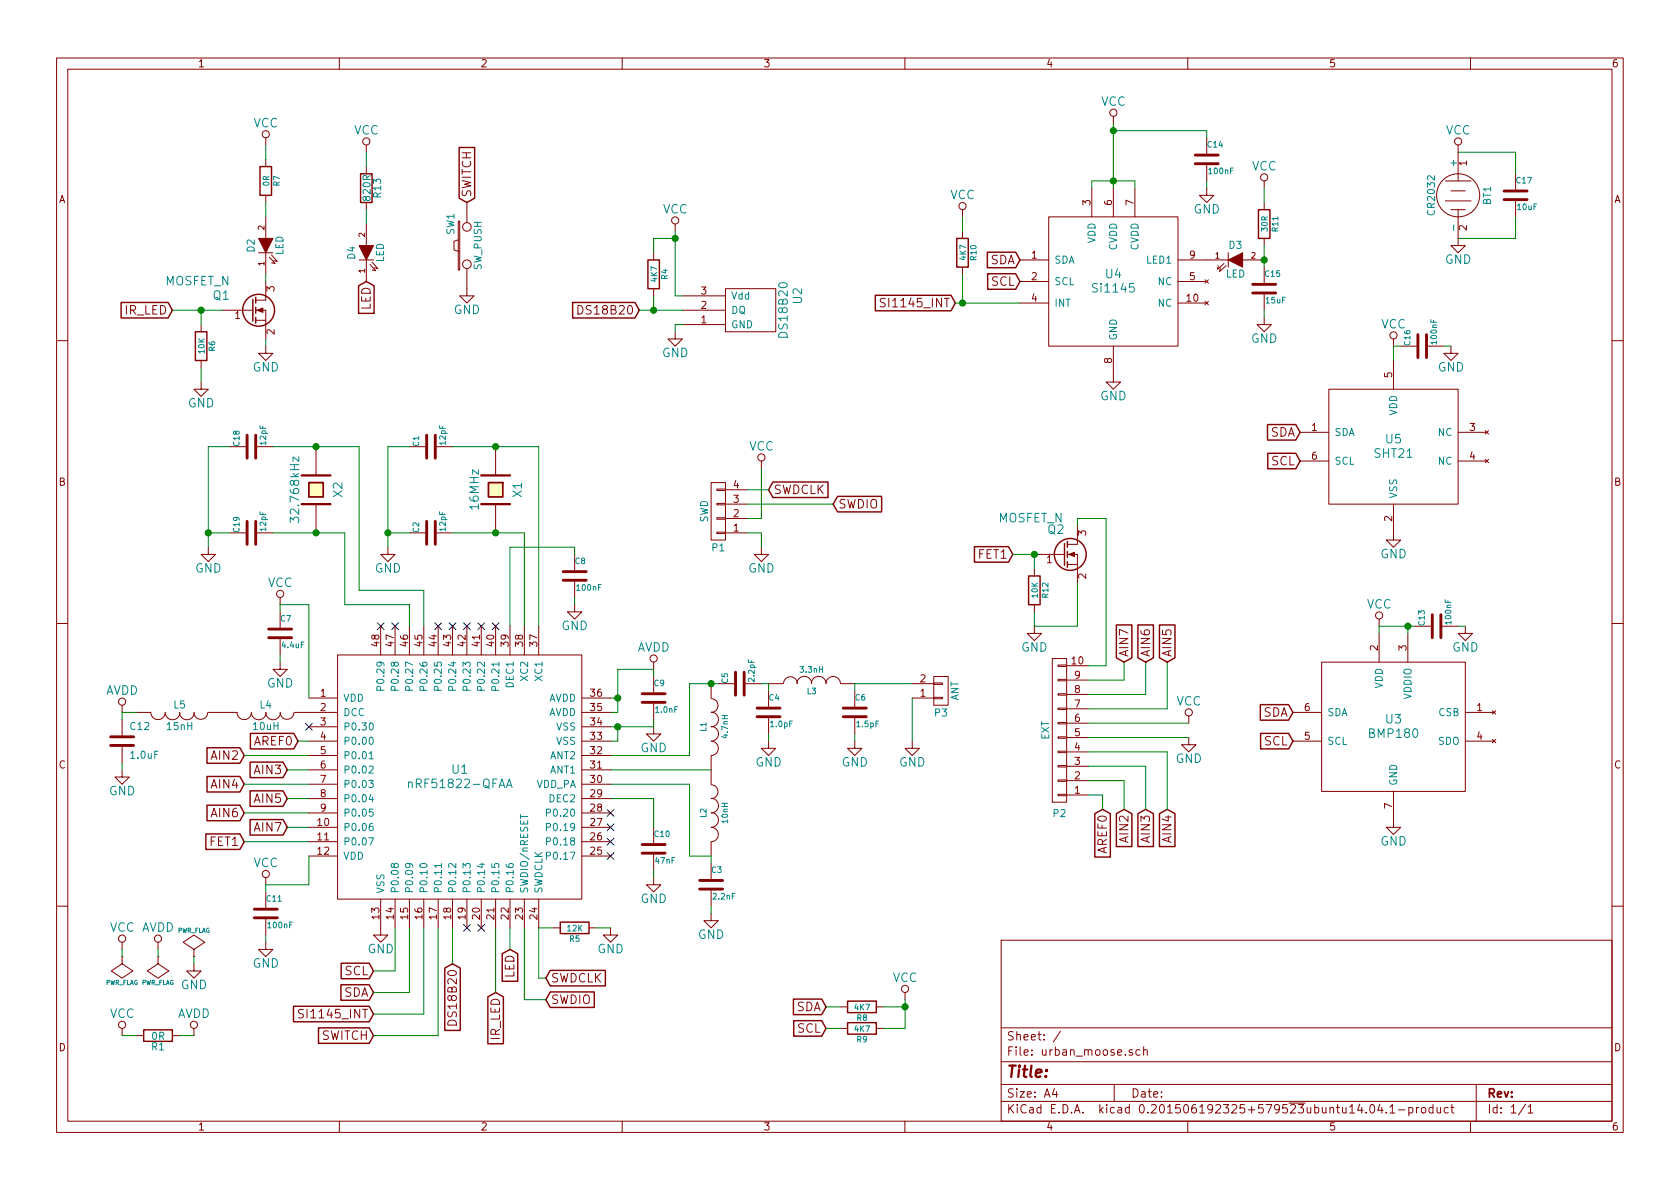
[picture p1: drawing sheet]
EESchema Schematic File Version 2
LIBS:power
LIBS:device
LIBS:transistors
LIBS:conn
LIBS:linear
LIBS:regul
LIBS:74xx
LIBS:cmos4000
LIBS:adc-dac
LIBS:memory
LIBS:xilinx
LIBS:microcontrollers
LIBS:dsp
LIBS:microchip
LIBS:analog_switches
LIBS:motorola
LIBS:texas
LIBS:intel
LIBS:audio
LIBS:interface
LIBS:digital-audio
LIBS:philips
LIBS:display
LIBS:cypress
LIBS:siliconi
LIBS:opto
LIBS:atmel
LIBS:contrib
LIBS:valves
LIBS:timhawes
LIBS:urban_moose-cache
EELAYER 25 0
EELAYER END
$Descr A4 11693 8268
encoding utf-8
Sheet 1 1
Title ""
Date ""
Rev ""
Comp ""
Comment1 ""
Comment2 ""
Comment3 ""
Comment4 ""
$EndDescr
$Comp
L VCC #PWR01
U 1 1
P 1950 4200
F 0 "#PWR01" H 1950 4050 60  0001 C CNN
F 1 "VCC" H 1950 4350 60  0000 C CNN
F 2 "" H 1950 4200 60  0000 C CNN
F 3 "" H 1950 4200 60  0000 C CNN
	1    1950 4200
	1    0    0    -1  
$EndComp
$Comp
L VCC #PWR02
U 1 1
P 1850 6150
F 0 "#PWR02" H 1850 6000 60  0001 C CNN
F 1 "VCC" H 1850 6300 60  0000 C CNN
F 2 "" H 1850 6150 60  0000 C CNN
F 3 "" H 1850 6150 60  0000 C CNN
	1    1850 6150
	1    0    0    -1  
$EndComp
$Comp
L GND #PWR03
U 1 1
P 1950 4600
F 0 "#PWR03" H 1950 4350 60  0001 C CNN
F 1 "GND" H 1950 4450 60  0000 C CNN
F 2 "" H 1950 4600 60  0000 C CNN
F 3 "" H 1950 4600 60  0000 C CNN
	1    1950 4600
	1    0    0    -1  
$EndComp
$Comp
L GND #PWR04
U 1 1
P 1850 6550
F 0 "#PWR04" H 1850 6300 60  0001 C CNN
F 1 "GND" H 1850 6400 60  0000 C CNN
F 2 "" H 1850 6550 60  0000 C CNN
F 3 "" H 1850 6550 60  0000 C CNN
	1    1850 6550
	1    0    0    -1  
$EndComp
$Comp
L GND #PWR05
U 1 1
P 4550 5050
F 0 "#PWR05" H 4550 4800 60  0001 C CNN
F 1 "GND" H 4550 4900 60  0000 C CNN
F 2 "" H 4550 5050 60  0000 C CNN
F 3 "" H 4550 5050 60  0000 C CNN
	1    4550 5050
	1    0    0    -1  
$EndComp
$Comp
L GND #PWR06
U 1 1
P 2650 6450
F 0 "#PWR06" H 2650 6200 60  0001 C CNN
F 1 "GND" H 2650 6300 60  0000 C CNN
F 2 "" H 2650 6450 60  0000 C CNN
F 3 "" H 2650 6450 60  0000 C CNN
	1    2650 6450
	1    0    0    -1  
$EndComp
$Comp
L GND #PWR07
U 1 1
P 4000 4200
F 0 "#PWR07" H 4000 3950 60  0001 C CNN
F 1 "GND" H 4000 4050 60  0000 C CNN
F 2 "" H 4000 4200 60  0000 C CNN
F 3 "" H 4000 4200 60  0000 C CNN
	1    4000 4200
	1    0    0    -1  
$EndComp
$Comp
L GND #PWR08
U 1 1
P 2700 3800
F 0 "#PWR08" H 2700 3550 60  0001 C CNN
F 1 "GND" H 2700 3650 60  0000 C CNN
F 2 "" H 2700 3800 60  0000 C CNN
F 3 "" H 2700 3800 60  0000 C CNN
	1    2700 3800
	1    0    0    -1  
$EndComp
$Comp
L GND #PWR09
U 1 1
P 4550 6100
F 0 "#PWR09" H 4550 5850 60  0001 C CNN
F 1 "GND" H 4550 5950 60  0000 C CNN
F 2 "" H 4550 6100 60  0000 C CNN
F 3 "" H 4550 6100 60  0000 C CNN
	1    4550 6100
	1    0    0    -1  
$EndComp
$Comp
L C C11
U 1 1
P 1850 6350
F 0 "C11" H 1850 6450 40  0000 L CNN
F 1 "100nF" H 1856 6265 40  0000 L CNN
F 2 "Capacitors_SMD:C_0402" H 1888 6200 30  0001 C CNN
F 3 "" H 1850 6350 60  0000 C CNN
	1    1850 6350
	1    0    0    -1  
$EndComp
$Comp
L C C7
U 1 1
P 1950 4400
F 0 "C7" H 1950 4500 40  0000 L CNN
F 1 "4.4uF" H 1956 4315 40  0000 L CNN
F 2 "Capacitors_SMD:C_0603" H 1988 4250 30  0001 C CNN
F 3 "" H 1950 4400 60  0000 C CNN
	1    1950 4400
	1    0    0    -1  
$EndComp
$Comp
L C C10
U 1 1
P 4550 5900
F 0 "C10" H 4550 6000 40  0000 L CNN
F 1 "47nF" H 4556 5815 40  0000 L CNN
F 2 "Capacitors_SMD:C_0402" H 4588 5750 30  0001 C CNN
F 3 "" H 4550 5900 60  0000 C CNN
	1    4550 5900
	1    0    0    -1  
$EndComp
$Comp
L C C9
U 1 1
P 4550 4850
F 0 "C9" H 4550 4950 40  0000 L CNN
F 1 "1.0nF" H 4556 4765 40  0000 L CNN
F 2 "Capacitors_SMD:C_0402" H 4588 4700 30  0001 C CNN
F 3 "" H 4550 4850 60  0000 C CNN
	1    4550 4850
	1    0    0    -1  
$EndComp
$Comp
L C C2
U 1 1
P 3000 3700
F 0 "C2" H 3000 3800 40  0000 L CNN
F 1 "12pF" H 3006 3615 40  0000 L CNN
F 2 "Capacitors_SMD:C_0402" H 3038 3550 30  0001 C CNN
F 3 "" H 3000 3700 60  0000 C CNN
	1    3000 3700
	0    -1   -1   0   
$EndComp
$Comp
L C C1
U 1 1
P 3000 3100
F 0 "C1" H 3000 3200 40  0000 L CNN
F 1 "12pF" H 3006 3015 40  0000 L CNN
F 2 "Capacitors_SMD:C_0402" H 3038 2950 30  0001 C CNN
F 3 "" H 3000 3100 60  0000 C CNN
	1    3000 3100
	0    -1   -1   0   
$EndComp
$Comp
L C C8
U 1 1
P 4000 4000
F 0 "C8" H 4000 4100 40  0000 L CNN
F 1 "100nF" H 4006 3915 40  0000 L CNN
F 2 "Capacitors_SMD:C_0402" H 4038 3850 30  0001 C CNN
F 3 "" H 4000 4000 60  0000 C CNN
	1    4000 4000
	1    0    0    -1  
$EndComp
$Comp
L CRYSTAL X1
U 1 1
P 3450 3400
F 0 "X1" H 3450 3550 60  0000 C CNN
F 1 "16MHz" H 3450 3250 60  0000 C CNN
F 2 "timhawes:CX2520DB" H 3450 3400 60  0001 C CNN
F 3 "" H 3450 3400 60  0000 C CNN
	1    3450 3400
	0    1    1    0   
$EndComp
$Comp
L INDUCTOR L1
U 1 1
P 4950 5050
F 0 "L1" V 4900 5050 40  0000 C CNN
F 1 "4.7nH" V 5050 5050 40  0000 C CNN
F 2 "Resistors_SMD:R_0402" H 4950 5050 60  0001 C CNN
F 3 "" H 4950 5050 60  0000 C CNN
	1    4950 5050
	1    0    0    -1  
$EndComp
$Comp
L INDUCTOR L2
U 1 1
P 4950 5650
F 0 "L2" V 4900 5650 40  0000 C CNN
F 1 "10nH" V 5050 5650 40  0000 C CNN
F 2 "Resistors_SMD:R_0402" H 4950 5650 60  0001 C CNN
F 3 "" H 4950 5650 60  0000 C CNN
	1    4950 5650
	1    0    0    -1  
$EndComp
$Comp
L C C3
U 1 1
P 4950 6150
F 0 "C3" H 4950 6250 40  0000 L CNN
F 1 "2.2nF" H 4956 6065 40  0000 L CNN
F 2 "Capacitors_SMD:C_0402" H 4988 6000 30  0001 C CNN
F 3 "" H 4950 6150 60  0000 C CNN
	1    4950 6150
	1    0    0    -1  
$EndComp
$Comp
L C C5
U 1 1
P 5150 4750
F 0 "C5" H 5150 4850 40  0000 L CNN
F 1 "2.2pF" H 5156 4665 40  0000 L CNN
F 2 "Capacitors_SMD:C_0402" H 5188 4600 30  0001 C CNN
F 3 "" H 5150 4750 60  0000 C CNN
	1    5150 4750
	0    -1   -1   0   
$EndComp
$Comp
L C C4
U 1 1
P 5350 4950
F 0 "C4" H 5350 5050 40  0000 L CNN
F 1 "1.0pF" H 5356 4865 40  0000 L CNN
F 2 "Capacitors_SMD:C_0402" H 5388 4800 30  0001 C CNN
F 3 "" H 5350 4950 60  0000 C CNN
	1    5350 4950
	1    0    0    -1  
$EndComp
$Comp
L INDUCTOR L3
U 1 1
P 5650 4750
F 0 "L3" V 5600 4750 40  0000 C CNN
F 1 "3.3nH" V 5750 4750 40  0000 C CNN
F 2 "Resistors_SMD:R_0402" H 5650 4750 60  0001 C CNN
F 3 "" H 5650 4750 60  0000 C CNN
	1    5650 4750
	0    -1   -1   0   
$EndComp
$Comp
L C C6
U 1 1
P 5950 4950
F 0 "C6" H 5950 5050 40  0000 L CNN
F 1 "1.5pF" H 5956 4865 40  0000 L CNN
F 2 "Capacitors_SMD:C_0402" H 5988 4800 30  0001 C CNN
F 3 "" H 5950 4950 60  0000 C CNN
	1    5950 4950
	1    0    0    -1  
$EndComp
$Comp
L GND #PWR010
U 1 1
P 5350 5150
F 0 "#PWR010" H 5350 4900 60  0001 C CNN
F 1 "GND" H 5350 5000 60  0000 C CNN
F 2 "" H 5350 5150 60  0000 C CNN
F 3 "" H 5350 5150 60  0000 C CNN
	1    5350 5150
	1    0    0    -1  
$EndComp
$Comp
L GND #PWR011
U 1 1
P 5950 5150
F 0 "#PWR011" H 5950 4900 60  0001 C CNN
F 1 "GND" H 5950 5000 60  0000 C CNN
F 2 "" H 5950 5150 60  0000 C CNN
F 3 "" H 5950 5150 60  0000 C CNN
	1    5950 5150
	1    0    0    -1  
$EndComp
$Comp
L GND #PWR012
U 1 1
P 4950 6350
F 0 "#PWR012" H 4950 6100 60  0001 C CNN
F 1 "GND" H 4950 6200 60  0000 C CNN
F 2 "" H 4950 6350 60  0000 C CNN
F 3 "" H 4950 6350 60  0000 C CNN
	1    4950 6350
	1    0    0    -1  
$EndComp
$Comp
L BATTERY BT1
U 1 1
P 10150 1350
F 0 "BT1" H 10150 1550 50  0000 C CNN
F 1 "CR2032" H 10150 1160 50  0000 C CNN
F 2 "timhawes:BAT-HLD-001" H 10150 1350 60  0001 C CNN
F 3 "" H 10150 1350 60  0000 C CNN
	1    10150 1350
	0    1    1    0   
$EndComp
$Comp
L VCC #PWR013
U 1 1
P 10150 1050
F 0 "#PWR013" H 10150 900 60  0001 C CNN
F 1 "VCC" H 10150 1200 60  0000 C CNN
F 2 "" H 10150 1050 60  0000 C CNN
F 3 "" H 10150 1050 60  0000 C CNN
	1    10150 1050
	1    0    0    -1  
$EndComp
$Comp
L GND #PWR014
U 1 1
P 10150 1650
F 0 "#PWR014" H 10150 1400 60  0001 C CNN
F 1 "GND" H 10150 1500 60  0000 C CNN
F 2 "" H 10150 1650 60  0000 C CNN
F 3 "" H 10150 1650 60  0000 C CNN
	1    10150 1650
	1    0    0    -1  
$EndComp
$Comp
L DS18B20 U2
U 1 1
P 5150 2150
F 0 "U2" H 5050 2550 60  0000 C CNN
F 1 "DS18B20" H 5150 2450 60  0000 C CNN
F 2 "Pin_Headers:Pin_Header_Straight_1x03" H 5150 2150 60  0001 C CNN
F 3 "" H 5150 2150 60  0000 C CNN
	1    5150 2150
	0    1    1    0   
$EndComp
$Comp
L VCC #PWR015
U 1 1
P 4700 1600
F 0 "#PWR015" H 4700 1450 60  0001 C CNN
F 1 "VCC" H 4700 1750 60  0000 C CNN
F 2 "" H 4700 1600 60  0000 C CNN
F 3 "" H 4700 1600 60  0000 C CNN
	1    4700 1600
	1    0    0    -1  
$EndComp
$Comp
L GND #PWR016
U 1 1
P 4700 2300
F 0 "#PWR016" H 4700 2050 60  0001 C CNN
F 1 "GND" H 4700 2150 60  0000 C CNN
F 2 "" H 4700 2300 60  0000 C CNN
F 3 "" H 4700 2300 60  0000 C CNN
	1    4700 2300
	1    0    0    -1  
$EndComp
$Comp
L R R4
U 1 1
P 4550 1900
F 0 "R4" V 4630 1900 40  0000 C CNN
F 1 "4K7" V 4557 1901 40  0000 C CNN
F 2 "Resistors_SMD:R_0402" V 4480 1900 30  0001 C CNN
F 3 "" H 4550 1900 30  0000 C CNN
	1    4550 1900
	1    0    0    -1  
$EndComp
Text GLabel 4450 2150 0    60   Input ~ 0
DS18B20
$Comp
L C C17
U 1 1
P 10550 1350
F 0 "C17" H 10550 1450 40  0000 L CNN
F 1 "10uF" H 10556 1265 40  0000 L CNN
F 2 "Capacitors_SMD:C_1206" H 10588 1200 30  0001 C CNN
F 3 "" H 10550 1350 60  0000 C CNN
	1    10550 1350
	1    0    0    -1  
$EndComp
$Comp
L SW_PUSH SW1
U 1 1
P 3250 1700
F 0 "SW1" H 3400 1810 50  0000 C CNN
F 1 "SW_PUSH" H 3250 1620 50  0000 C CNN
F 2 "timhawes:EVQPT5" H 3250 1700 60  0001 C CNN
F 3 "" H 3250 1700 60  0000 C CNN
	1    3250 1700
	0    -1   -1   0   
$EndComp
$Comp
L GND #PWR017
U 1 1
P 3250 2000
F 0 "#PWR017" H 3250 1750 60  0001 C CNN
F 1 "GND" H 3250 1850 60  0000 C CNN
F 2 "" H 3250 2000 60  0000 C CNN
F 3 "" H 3250 2000 60  0000 C CNN
	1    3250 2000
	1    0    0    -1  
$EndComp
Text GLabel 3250 1400 1    60   Input ~ 0
SWITCH
$Comp
L LED D2
U 1 1
P 1850 1700
F 0 "D2" H 1850 1800 50  0000 C CNN
F 1 "LED" H 1850 1600 50  0000 C CNN
F 2 "LEDs:LED-0603" H 1850 1700 60  0001 C CNN
F 3 "" H 1850 1700 60  0000 C CNN
	1    1850 1700
	0    -1   -1   0   
$EndComp
$Comp
L Q_NMOS_GSD Q1
U 1 1
P 1750 2150
F 0 "Q1" H 1600 2250 60  0000 R CNN
F 1 "MOSFET_N" H 1600 2350 60  0000 R CNN
F 2 "Housings_SOT-23_SOT-143_TSOT-6:SOT-23" H 1750 2150 60  0001 C CNN
F 3 "" H 1750 2150 60  0000 C CNN
	1    1750 2150
	1    0    0    -1  
$EndComp
$Comp
L GND #PWR018
U 1 1
P 1850 2400
F 0 "#PWR018" H 1850 2150 60  0001 C CNN
F 1 "GND" H 1850 2250 60  0000 C CNN
F 2 "" H 1850 2400 60  0000 C CNN
F 3 "" H 1850 2400 60  0000 C CNN
	1    1850 2400
	1    0    0    -1  
$EndComp
$Comp
L R R7
U 1 1
P 1850 1250
F 0 "R7" V 1930 1250 40  0000 C CNN
F 1 "0R" V 1857 1251 40  0000 C CNN
F 2 "Resistors_SMD:R_0402" V 1780 1250 30  0001 C CNN
F 3 "" H 1850 1250 30  0000 C CNN
	1    1850 1250
	1    0    0    -1  
$EndComp
$Comp
L VCC #PWR019
U 1 1
P 1850 1000
F 0 "#PWR019" H 1850 850 60  0001 C CNN
F 1 "VCC" H 1850 1150 60  0000 C CNN
F 2 "" H 1850 1000 60  0000 C CNN
F 3 "" H 1850 1000 60  0000 C CNN
	1    1850 1000
	1    0    0    -1  
$EndComp
$Comp
L R R6
U 1 1
P 1400 2400
F 0 "R6" V 1480 2400 40  0000 C CNN
F 1 "10K" V 1407 2401 40  0000 C CNN
F 2 "Resistors_SMD:R_0402" V 1330 2400 30  0001 C CNN
F 3 "" H 1400 2400 30  0000 C CNN
	1    1400 2400
	1    0    0    -1  
$EndComp
Text GLabel 1200 2150 0    60   Input ~ 0
IR_LED
$Comp
L GND #PWR020
U 1 1
P 1400 2650
F 0 "#PWR020" H 1400 2400 60  0001 C CNN
F 1 "GND" H 1400 2500 60  0000 C CNN
F 2 "" H 1400 2650 60  0000 C CNN
F 3 "" H 1400 2650 60  0000 C CNN
	1    1400 2650
	1    0    0    -1  
$EndComp
$Comp
L CONN_01X04 P1
U 1 1
P 5000 3550
F 0 "P1" H 5000 3800 50  0000 C CNN
F 1 "SWD" V 5100 3550 50  0000 C CNN
F 2 "Pin_Headers:Pin_Header_Straight_1x04" H 5000 3550 60  0001 C CNN
F 3 "" H 5000 3550 60  0000 C CNN
	1    5000 3550
	-1   0    0    1   
$EndComp
$Comp
L GND #PWR021
U 1 1
P 5300 3800
F 0 "#PWR021" H 5300 3550 60  0001 C CNN
F 1 "GND" H 5300 3650 60  0000 C CNN
F 2 "" H 5300 3800 60  0000 C CNN
F 3 "" H 5300 3800 60  0000 C CNN
	1    5300 3800
	1    0    0    -1  
$EndComp
$Comp
L VCC #PWR022
U 1 1
P 5300 3250
F 0 "#PWR022" H 5300 3100 60  0001 C CNN
F 1 "VCC" H 5300 3400 60  0000 C CNN
F 2 "" H 5300 3250 60  0000 C CNN
F 3 "" H 5300 3250 60  0000 C CNN
	1    5300 3250
	1    0    0    -1  
$EndComp
Text GLabel 3800 6800 2    60   Input ~ 0
SWDCLK
Text GLabel 5800 3500 2    60   Input ~ 0
SWDIO
Text GLabel 5350 3400 2    60   Input ~ 0
SWDCLK
Text GLabel 3800 6950 2    60   Input ~ 0
SWDIO
$Comp
L R R5
U 1 1
P 4000 6450
F 0 "R5" V 4080 6450 40  0000 C CNN
F 1 "12K" V 4007 6451 40  0000 C CNN
F 2 "Resistors_SMD:R_0402" V 3930 6450 30  0001 C CNN
F 3 "" H 4000 6450 30  0000 C CNN
	1    4000 6450
	0    1    1    0   
$EndComp
$Comp
L GND #PWR023
U 1 1
P 4250 6450
F 0 "#PWR023" H 4250 6200 60  0001 C CNN
F 1 "GND" H 4250 6300 60  0000 C CNN
F 2 "" H 4250 6450 60  0000 C CNN
F 3 "" H 4250 6450 60  0000 C CNN
	1    4250 6450
	1    0    0    -1  
$EndComp
$Comp
L SHT21 U5
U 1 1
P 9700 3100
F 0 "U5" H 9700 3150 60  0000 C CNN
F 1 "SHT21" H 9700 3050 60  0000 C CNN
F 2 "timhawes:SHT21" H 9700 3100 60  0001 C CNN
F 3 "" H 9700 3100 60  0000 C CNN
	1    9700 3100
	1    0    0    -1  
$EndComp
$Comp
L BMP180 U3
U 1 1
P 9700 5050
F 0 "U3" H 9700 5100 60  0000 C CNN
F 1 "BMP180" H 9700 5000 60  0000 C CNN
F 2 "timhawes:BMP180" H 9700 5050 60  0001 C CNN
F 3 "" H 9700 5050 60  0000 C CNN
	1    9700 5050
	1    0    0    -1  
$EndComp
Text GLabel 9050 3000 0    60   Input ~ 0
SDA
Text GLabel 9050 3200 0    60   Input ~ 0
SCL
$Comp
L GND #PWR024
U 1 1
P 9700 3700
F 0 "#PWR024" H 9700 3450 60  0001 C CNN
F 1 "GND" H 9700 3550 60  0000 C CNN
F 2 "" H 9700 3700 60  0000 C CNN
F 3 "" H 9700 3700 60  0000 C CNN
	1    9700 3700
	1    0    0    -1  
$EndComp
$Comp
L VCC #PWR025
U 1 1
P 9700 2400
F 0 "#PWR025" H 9700 2250 60  0001 C CNN
F 1 "VCC" H 9700 2550 60  0000 C CNN
F 2 "" H 9700 2400 60  0000 C CNN
F 3 "" H 9700 2400 60  0000 C CNN
	1    9700 2400
	1    0    0    -1  
$EndComp
$Comp
L GND #PWR026
U 1 1
P 9700 5700
F 0 "#PWR026" H 9700 5450 60  0001 C CNN
F 1 "GND" H 9700 5550 60  0000 C CNN
F 2 "" H 9700 5700 60  0000 C CNN
F 3 "" H 9700 5700 60  0000 C CNN
	1    9700 5700
	1    0    0    -1  
$EndComp
Text GLabel 9000 4950 0    60   Input ~ 0
SDA
Text GLabel 9000 5150 0    60   Input ~ 0
SCL
$Comp
L C C16
U 1 1
P 9900 2400
F 0 "C16" H 9900 2500 40  0000 L CNN
F 1 "100nF" H 9906 2315 40  0000 L CNN
F 2 "Capacitors_SMD:C_0402" H 9938 2250 30  0001 C CNN
F 3 "" H 9900 2400 60  0000 C CNN
	1    9900 2400
	0    -1   -1   0   
$EndComp
$Comp
L GND #PWR027
U 1 1
P 10100 2400
F 0 "#PWR027" H 10100 2150 60  0001 C CNN
F 1 "GND" H 10100 2250 60  0000 C CNN
F 2 "" H 10100 2400 60  0000 C CNN
F 3 "" H 10100 2400 60  0000 C CNN
	1    10100 2400
	1    0    0    -1  
$EndComp
$Comp
L GND #PWR028
U 1 1
P 10200 4350
F 0 "#PWR028" H 10200 4100 60  0001 C CNN
F 1 "GND" H 10200 4200 60  0000 C CNN
F 2 "" H 10200 4350 60  0000 C CNN
F 3 "" H 10200 4350 60  0000 C CNN
	1    10200 4350
	1    0    0    -1  
$EndComp
$Comp
L C C13
U 1 1
P 10000 4350
F 0 "C13" H 10000 4450 40  0000 L CNN
F 1 "100nF" H 10006 4265 40  0000 L CNN
F 2 "Capacitors_SMD:C_0402" H 10038 4200 30  0001 C CNN
F 3 "" H 10000 4350 60  0000 C CNN
	1    10000 4350
	0    -1   -1   0   
$EndComp
$Comp
L VCC #PWR029
U 1 1
P 9600 4350
F 0 "#PWR029" H 9600 4200 60  0001 C CNN
F 1 "VCC" H 9600 4500 60  0000 C CNN
F 2 "" H 9600 4350 60  0000 C CNN
F 3 "" H 9600 4350 60  0000 C CNN
	1    9600 4350
	1    0    0    -1  
$EndComp
Text GLabel 5750 7000 0    60   Input ~ 0
SDA
Text GLabel 5750 7150 0    60   Input ~ 0
SCL
$Comp
L VCC #PWR030
U 1 1
P 6300 6950
F 0 "#PWR030" H 6300 6800 60  0001 C CNN
F 1 "VCC" H 6300 7100 60  0000 C CNN
F 2 "" H 6300 6950 60  0000 C CNN
F 3 "" H 6300 6950 60  0000 C CNN
	1    6300 6950
	1    0    0    -1  
$EndComp
$Comp
L CONN_01X10 P2
U 1 1
P 7375 5075
F 0 "P2" H 7375 5650 50  0000 C CNN
F 1 "EXT" V 7475 5075 50  0000 C CNN
F 2 "Pin_Headers:Pin_Header_Straight_1x10" H 7375 5075 60  0001 C CNN
F 3 "" H 7375 5075 60  0000 C CNN
	1    7375 5075
	-1   0    0    1   
$EndComp
$Comp
L VCC #PWR031
U 1 1
P 8275 5025
F 0 "#PWR031" H 8275 4875 60  0001 C CNN
F 1 "VCC" H 8275 5175 60  0000 C CNN
F 2 "" H 8275 5025 60  0000 C CNN
F 3 "" H 8275 5025 60  0000 C CNN
	1    8275 5025
	1    0    0    -1  
$EndComp
$Comp
L GND #PWR032
U 1 1
P 8275 5125
F 0 "#PWR032" H 8275 4875 60  0001 C CNN
F 1 "GND" H 8275 4975 60  0000 C CNN
F 2 "" H 8275 5125 60  0000 C CNN
F 3 "" H 8275 5125 60  0000 C CNN
	1    8275 5125
	1    0    0    -1  
$EndComp
$Comp
L R R8
U 1 1
P 6000 7000
F 0 "R8" V 6080 7000 40  0000 C CNN
F 1 "4K7" V 6007 7001 40  0000 C CNN
F 2 "Resistors_SMD:R_0402" V 5930 7000 30  0001 C CNN
F 3 "" H 6000 7000 30  0000 C CNN
	1    6000 7000
	0    1    1    0   
$EndComp
$Comp
L R R9
U 1 1
P 6000 7150
F 0 "R9" V 6080 7150 40  0000 C CNN
F 1 "4K7" V 6007 7151 40  0000 C CNN
F 2 "Resistors_SMD:R_0402" V 5930 7150 30  0001 C CNN
F 3 "" H 6000 7150 30  0000 C CNN
	1    6000 7150
	0    1    1    0   
$EndComp
$Comp
L Q_NMOS_GSD Q2
U 1 1
P 7400 3850
F 0 "Q2" H 7410 4020 60  0000 R CNN
F 1 "MOSFET_N" H 7400 4100 60  0000 R CNN
F 2 "Housings_SOT-23_SOT-143_TSOT-6:SOT-23" H 7400 3850 60  0001 C CNN
F 3 "" H 7400 3850 60  0000 C CNN
	1    7400 3850
	1    0    0    -1  
$EndComp
$Comp
L GND #PWR033
U 1 1
P 7200 4350
F 0 "#PWR033" H 7200 4100 60  0001 C CNN
F 1 "GND" H 7200 4200 60  0000 C CNN
F 2 "" H 7200 4350 60  0000 C CNN
F 3 "" H 7200 4350 60  0000 C CNN
	1    7200 4350
	1    0    0    -1  
$EndComp
Text GLabel 7050 3850 0    60   Input ~ 0
FET1
$Comp
L Si1145 U4
U 1 1
P 7750 1950
F 0 "U4" H 7750 2000 60  0000 C CNN
F 1 "Si1145" H 7750 1900 60  0000 C CNN
F 2 "timhawes:Si114x" H 7750 1950 60  0001 C CNN
F 3 "" H 7750 1950 60  0000 C CNN
	1    7750 1950
	1    0    0    -1  
$EndComp
Text GLabel 7100 1800 0    60   Input ~ 0
SDA
Text GLabel 7100 1950 0    60   Input ~ 0
SCL
Text GLabel 6650 2100 0    60   Input ~ 0
SI1145_INT
$Comp
L GND #PWR034
U 1 1
P 7750 2600
F 0 "#PWR034" H 7750 2350 60  0001 C CNN
F 1 "GND" H 7750 2450 60  0000 C CNN
F 2 "" H 7750 2600 60  0000 C CNN
F 3 "" H 7750 2600 60  0000 C CNN
	1    7750 2600
	1    0    0    -1  
$EndComp
$Comp
L VCC #PWR035
U 1 1
P 7750 850
F 0 "#PWR035" H 7750 700 60  0001 C CNN
F 1 "VCC" H 7750 1000 60  0000 C CNN
F 2 "" H 7750 850 60  0000 C CNN
F 3 "" H 7750 850 60  0000 C CNN
	1    7750 850 
	1    0    0    -1  
$EndComp
$Comp
L GND #PWR036
U 1 1
P 8400 1300
F 0 "#PWR036" H 8400 1050 60  0001 C CNN
F 1 "GND" H 8400 1150 60  0000 C CNN
F 2 "" H 8400 1300 60  0000 C CNN
F 3 "" H 8400 1300 60  0000 C CNN
	1    8400 1300
	1    0    0    -1  
$EndComp
$Comp
L C C14
U 1 1
P 8400 1100
F 0 "C14" H 8400 1200 40  0000 L CNN
F 1 "100nF" H 8406 1015 40  0000 L CNN
F 2 "Capacitors_SMD:C_0402" H 8438 950 30  0001 C CNN
F 3 "" H 8400 1100 60  0000 C CNN
	1    8400 1100
	1    0    0    -1  
$EndComp
$Comp
L LED D3
U 1 1
P 8600 1800
F 0 "D3" H 8600 1900 50  0000 C CNN
F 1 "LED" H 8600 1700 50  0000 C CNN
F 2 "LEDs:LED-0603" H 8600 1800 60  0001 C CNN
F 3 "" H 8600 1800 60  0000 C CNN
	1    8600 1800
	1    0    0    -1  
$EndComp
$Comp
L R R11
U 1 1
P 8800 1550
F 0 "R11" V 8880 1550 40  0000 C CNN
F 1 "30R" V 8807 1551 40  0000 C CNN
F 2 "Resistors_SMD:R_0402" V 8730 1550 30  0001 C CNN
F 3 "" H 8800 1550 30  0000 C CNN
F 4 "1/16W" V 8800 1550 60  0001 C CNN "Power"
	1    8800 1550
	1    0    0    -1  
$EndComp
$Comp
L GND #PWR037
U 1 1
P 8800 2200
F 0 "#PWR037" H 8800 1950 60  0001 C CNN
F 1 "GND" H 8800 2050 60  0000 C CNN
F 2 "" H 8800 2200 60  0000 C CNN
F 3 "" H 8800 2200 60  0000 C CNN
	1    8800 2200
	1    0    0    -1  
$EndComp
$Comp
L VCC #PWR038
U 1 1
P 8800 1300
F 0 "#PWR038" H 8800 1150 60  0001 C CNN
F 1 "VCC" H 8800 1450 60  0000 C CNN
F 2 "" H 8800 1300 60  0000 C CNN
F 3 "" H 8800 1300 60  0000 C CNN
	1    8800 1300
	1    0    0    -1  
$EndComp
$Comp
L C C15
U 1 1
P 8800 2000
F 0 "C15" H 8800 2100 40  0000 L CNN
F 1 "15uF" H 8806 1915 40  0000 L CNN
F 2 "Capacitors_SMD:C_1206" H 8838 1850 30  0001 C CNN
F 3 "" H 8800 2000 60  0000 C CNN
	1    8800 2000
	1    0    0    -1  
$EndComp
Text GLabel 2600 6900 0    60   Input ~ 0
SDA
Text GLabel 2600 6750 0    60   Input ~ 0
SCL
Text GLabel 3150 6700 3    60   Input ~ 0
DS18B20
Text GLabel 2600 7200 0    60   Input ~ 0
SWITCH
Text GLabel 3450 6900 3    60   Input ~ 0
IR_LED
Text GLabel 2600 7050 0    60   Input ~ 0
SI1145_INT
Text GLabel 1700 5850 0    60   Input ~ 0
FET1
$Comp
L VCC #PWR039
U 1 1
P 6700 1500
F 0 "#PWR039" H 6700 1350 60  0001 C CNN
F 1 "VCC" H 6700 1650 60  0000 C CNN
F 2 "" H 6700 1500 60  0000 C CNN
F 3 "" H 6700 1500 60  0000 C CNN
	1    6700 1500
	1    0    0    -1  
$EndComp
$Comp
L R R10
U 1 1
P 6700 1750
F 0 "R10" V 6780 1750 40  0000 C CNN
F 1 "4K7" V 6707 1751 40  0000 C CNN
F 2 "Resistors_SMD:R_0402" V 6630 1750 30  0001 C CNN
F 3 "" H 6700 1750 30  0000 C CNN
	1    6700 1750
	1    0    0    -1  
$EndComp
Text GLabel 7825 5625 3    60   Input ~ 0
AIN2
Text GLabel 8125 5625 3    60   Input ~ 0
AIN4
Text GLabel 7975 5625 3    60   Input ~ 0
AIN3
Text GLabel 1700 5250 0    60   Input ~ 0
AIN2
Text GLabel 2000 5350 0    60   Input ~ 0
AIN3
Text GLabel 1700 5450 0    60   Input ~ 0
AIN4
$Comp
L R R12
U 1 1
P 7200 4100
F 0 "R12" V 7280 4100 40  0000 C CNN
F 1 "10K" V 7207 4101 40  0000 C CNN
F 2 "Resistors_SMD:R_0402" V 7130 4100 30  0001 C CNN
F 3 "" H 7200 4100 30  0000 C CNN
	1    7200 4100
	1    0    0    -1  
$EndComp
$Comp
L LED D4
U 1 1
P 2550 1750
F 0 "D4" H 2550 1850 50  0000 C CNN
F 1 "LED" H 2550 1650 50  0000 C CNN
F 2 "LEDs:LED-0603" H 2550 1750 60  0001 C CNN
F 3 "" H 2550 1750 60  0000 C CNN
	1    2550 1750
	0    -1   -1   0   
$EndComp
$Comp
L VCC #PWR040
U 1 1
P 2550 1050
F 0 "#PWR040" H 2550 900 60  0001 C CNN
F 1 "VCC" H 2550 1200 60  0000 C CNN
F 2 "" H 2550 1050 60  0000 C CNN
F 3 "" H 2550 1050 60  0000 C CNN
	1    2550 1050
	1    0    0    -1  
$EndComp
$Comp
L R R13
U 1 1
P 2550 1300
F 0 "R13" V 2630 1300 50  0000 C CNN
F 1 "820R" V 2557 1301 50  0000 C CNN
F 2 "Resistors_SMD:R_0402" V 2480 1300 30  0001 C CNN
F 3 "" H 2550 1300 30  0000 C CNN
	1    2550 1300
	1    0    0    -1  
$EndComp
Text GLabel 2550 1950 3    60   Input ~ 0
LED
Text GLabel 3550 6600 3    60   Input ~ 0
LED
Text GLabel 2000 5550 0    60   Input ~ 0
AIN5
Text GLabel 1700 5650 0    60   Input ~ 0
AIN6
Text GLabel 2000 5750 0    60   Input ~ 0
AIN7
Wire Wire Line
	4250 5550 4550 5550
Wire Wire Line
	4550 5550 4550 5750
Wire Wire Line
	1950 4200 2150 4200
Wire Wire Line
	1850 6150 2150 6150
Wire Wire Line
	2700 3100 2700 3800
Wire Wire Line
	2700 3100 2850 3100
Wire Wire Line
	2700 3700 2850 3700
Connection ~ 2700 3700
Wire Wire Line
	3150 3100 3750 3100
Wire Wire Line
	3150 3700 3650 3700
Wire Wire Line
	3750 3100 3750 4350
Connection ~ 3450 3100
Wire Wire Line
	3650 3700 3650 4350
Connection ~ 3450 3700
Wire Wire Line
	3550 4350 3550 3800
Wire Wire Line
	3550 3800 4000 3800
Wire Wire Line
	4250 5250 4800 5250
Wire Wire Line
	4800 4750 5000 4750
Wire Wire Line
	4250 5350 4950 5350
Wire Wire Line
	4800 5250 4800 4750
Wire Wire Line
	4250 5450 4800 5450
Wire Wire Line
	4800 5450 4800 5950
Wire Wire Line
	4800 5950 4950 5950
Wire Wire Line
	5950 4750 6350 4750
Wire Wire Line
	4300 4950 4250 4950
Wire Wire Line
	4300 4650 4300 4950
Wire Wire Line
	4300 4850 4250 4850
Wire Wire Line
	4250 5050 4550 5050
Wire Wire Line
	4300 5050 4300 5150
Wire Wire Line
	4300 5150 4250 5150
Connection ~ 4300 5050
Wire Wire Line
	4300 4650 4550 4650
Connection ~ 4300 4850
Wire Wire Line
	4700 1600 4700 2050
Wire Wire Line
	4700 2050 4750 2050
Wire Wire Line
	4750 2250 4700 2250
Wire Wire Line
	4700 2250 4700 2300
Wire Wire Line
	4450 2150 4750 2150
Wire Wire Line
	4550 1650 4700 1650
Connection ~ 4700 1650
Connection ~ 4550 2150
Wire Wire Line
	10150 1050 10550 1050
Wire Wire Line
	10550 1050 10550 1200
Wire Wire Line
	10550 1650 10150 1650
Wire Wire Line
	10550 1500 10550 1650
Wire Wire Line
	1200 2150 1550 2150
Connection ~ 1400 2150
Wire Wire Line
	5200 3700 5300 3700
Wire Wire Line
	5300 3700 5300 3800
Wire Wire Line
	5200 3600 5300 3600
Wire Wire Line
	5200 3400 5350 3400
Wire Wire Line
	5200 3500 5800 3500
Wire Wire Line
	5300 3600 5300 3250
Wire Wire Line
	9700 2400 9700 2500
Wire Wire Line
	9600 4400 9600 4350
Wire Wire Line
	9800 4400 9800 4350
Wire Wire Line
	9600 4350 9850 4350
Wire Wire Line
	7575 5025 8275 5025
Wire Wire Line
	7575 5125 8275 5125
Wire Wire Line
	6150 7000 6300 7000
Wire Wire Line
	6300 6950 6300 7150
Wire Wire Line
	6300 7150 6150 7150
Connection ~ 6300 7000
Wire Wire Line
	7600 1300 7600 1250
Wire Wire Line
	7600 1250 7900 1250
Wire Wire Line
	7900 1250 7900 1300
Wire Wire Line
	7750 850  7750 1300
Connection ~ 7750 1250
Connection ~ 7750 900 
Wire Wire Line
	8400 900  7750 900 
Wire Wire Line
	6650 2100 7100 2100
Wire Wire Line
	6700 1900 6700 2100
Connection ~ 6700 2100
Wire Wire Line
	7575 5425 7825 5425
Wire Wire Line
	7825 5425 7825 5625
Wire Wire Line
	7575 5325 7975 5325
Wire Wire Line
	7975 5325 7975 5625
Wire Wire Line
	7575 5225 8125 5225
Wire Wire Line
	8125 5225 8125 5625
Wire Wire Line
	8125 4925 7575 4925
Wire Wire Line
	8125 4600 8125 4925
Wire Wire Line
	7975 4825 7575 4825
Wire Wire Line
	7975 4600 7975 4825
Wire Wire Line
	7050 3850 7200 3850
Connection ~ 7200 3850
Wire Wire Line
	7200 4350 7500 4350
Wire Wire Line
	7500 4350 7500 4050
Wire Wire Line
	7500 3650 7500 3600
Wire Wire Line
	2150 4200 2150 4850
Wire Wire Line
	2150 5250 1700 5250
Wire Wire Line
	2000 5350 2150 5350
Wire Wire Line
	1700 5450 2150 5450
Wire Wire Line
	2000 5550 2150 5550
Wire Wire Line
	2150 5650 1700 5650
Wire Wire Line
	2000 5750 2150 5750
Wire Wire Line
	2150 6150 2150 5950
Wire Wire Line
	3750 6800 3800 6800
Wire Wire Line
	3750 6450 3750 6800
Wire Wire Line
	3650 6950 3800 6950
Wire Wire Line
	3650 6450 3650 6950
Wire Wire Line
	3550 6450 3550 6600
Wire Wire Line
	3450 6450 3450 6900
$Comp
L INDUCTOR L4
U 1 1
P 1850 4950
F 0 "L4" V 1800 4950 50  0000 C CNN
F 1 "10uH" V 1950 4950 50  0000 C CNN
F 2 "Resistors_SMD:R_0603" H 1850 4950 60  0001 C CNN
F 3 "" H 1850 4950 60  0000 C CNN
	1    1850 4950
	0    1    1    0   
$EndComp
$Comp
L INDUCTOR L5
U 1 1
P 1250 4950
F 0 "L5" V 1200 4950 50  0000 C CNN
F 1 "15nH" V 1350 4950 50  0000 C CNN
F 2 "Resistors_SMD:R_0402" H 1250 4950 60  0001 C CNN
F 3 "" H 1250 4950 60  0000 C CNN
	1    1250 4950
	0    1    1    0   
$EndComp
$Comp
L C C12
U 1 1
P 850 5150
F 0 "C12" H 900 5250 50  0000 L CNN
F 1 "1.0uF" H 900 5050 50  0000 L CNN
F 2 "Capacitors_SMD:C_0603" H 888 5000 30  0001 C CNN
F 3 "" H 850 5150 60  0000 C CNN
	1    850  5150
	1    0    0    -1  
$EndComp
$Comp
L GND #PWR041
U 1 1
P 850 5350
F 0 "#PWR041" H 850 5100 60  0001 C CNN
F 1 "GND" H 850 5200 60  0000 C CNN
F 2 "" H 850 5350 60  0000 C CNN
F 3 "" H 850 5350 60  0000 C CNN
	1    850  5350
	1    0    0    -1  
$EndComp
$Comp
L AVDD #PWR042
U 1 1
P 850 4950
F 0 "#PWR042" H 850 4800 60  0001 C CNN
F 1 "AVDD" H 850 5100 60  0000 C CNN
F 2 "" H 850 4950 60  0000 C CNN
F 3 "" H 850 4950 60  0000 C CNN
	1    850  4950
	1    0    0    -1  
$EndComp
$Comp
L AVDD #PWR043
U 1 1
P 4550 4650
F 0 "#PWR043" H 4550 4500 60  0001 C CNN
F 1 "AVDD" H 4550 4800 60  0000 C CNN
F 2 "" H 4550 4650 60  0000 C CNN
F 3 "" H 4550 4650 60  0000 C CNN
	1    4550 4650
	1    0    0    -1  
$EndComp
Wire Wire Line
	1700 5850 2150 5850
Wire Wire Line
	2600 6750 2750 6750
Wire Wire Line
	2750 6750 2750 6450
Wire Wire Line
	2600 6900 2850 6900
Wire Wire Line
	2850 6900 2850 6450
Wire Wire Line
	2600 7050 2950 7050
Wire Wire Line
	2950 7050 2950 6450
Wire Wire Line
	2600 7200 3050 7200
Wire Wire Line
	3050 7200 3050 6450
Wire Wire Line
	3150 6450 3150 6700
NoConn ~ 4250 5650
NoConn ~ 4250 5750
NoConn ~ 4250 5850
NoConn ~ 4250 5950
NoConn ~ 3250 6450
NoConn ~ 3350 6450
NoConn ~ 2150 5050
NoConn ~ 3050 4350
NoConn ~ 3150 4350
NoConn ~ 3250 4350
NoConn ~ 3350 4350
NoConn ~ 3450 4350
$Comp
L VCC #PWR044
U 1 1
P 850 7200
F 0 "#PWR044" H 850 7050 60  0001 C CNN
F 1 "VCC" H 850 7350 60  0000 C CNN
F 2 "" H 850 7200 60  0000 C CNN
F 3 "" H 850 7200 60  0000 C CNN
	1    850  7200
	1    0    0    -1  
$EndComp
$Comp
L AVDD #PWR045
U 1 1
P 1350 7200
F 0 "#PWR045" H 1350 7050 60  0001 C CNN
F 1 "AVDD" H 1350 7350 60  0000 C CNN
F 2 "" H 1350 7200 60  0000 C CNN
F 3 "" H 1350 7200 60  0000 C CNN
	1    1350 7200
	1    0    0    -1  
$EndComp
Wire Wire Line
	950  4950 850  4950
$Comp
L PWR_FLAG #FLG046
U 1 1
P 850 6650
F 0 "#FLG046" H 850 6745 30  0001 C CNN
F 1 "PWR_FLAG" H 850 6830 30  0000 C CNN
F 2 "" H 850 6650 60  0000 C CNN
F 3 "" H 850 6650 60  0000 C CNN
	1    850  6650
	-1   0    0    1   
$EndComp
$Comp
L PWR_FLAG #FLG047
U 1 1
P 1100 6650
F 0 "#FLG047" H 1100 6745 30  0001 C CNN
F 1 "PWR_FLAG" H 1100 6830 30  0000 C CNN
F 2 "" H 1100 6650 60  0000 C CNN
F 3 "" H 1100 6650 60  0000 C CNN
	1    1100 6650
	-1   0    0    1   
$EndComp
$Comp
L PWR_FLAG #FLG048
U 1 1
P 1350 6650
F 0 "#FLG048" H 1350 6745 30  0001 C CNN
F 1 "PWR_FLAG" H 1350 6830 30  0000 C CNN
F 2 "" H 1350 6650 60  0000 C CNN
F 3 "" H 1350 6650 60  0000 C CNN
	1    1350 6650
	1    0    0    -1  
$EndComp
$Comp
L VCC #PWR049
U 1 1
P 850 6600
F 0 "#PWR049" H 850 6450 60  0001 C CNN
F 1 "VCC" H 850 6750 60  0000 C CNN
F 2 "" H 850 6600 60  0000 C CNN
F 3 "" H 850 6600 60  0000 C CNN
	1    850  6600
	1    0    0    -1  
$EndComp
$Comp
L GND #PWR050
U 1 1
P 1350 6700
F 0 "#PWR050" H 1350 6450 60  0001 C CNN
F 1 "GND" H 1350 6550 60  0000 C CNN
F 2 "" H 1350 6700 60  0000 C CNN
F 3 "" H 1350 6700 60  0000 C CNN
	1    1350 6700
	1    0    0    -1  
$EndComp
$Comp
L AVDD #PWR051
U 1 1
P 1100 6600
F 0 "#PWR051" H 1100 6450 60  0001 C CNN
F 1 "AVDD" H 1100 6750 60  0000 C CNN
F 2 "" H 1100 6600 60  0000 C CNN
F 3 "" H 1100 6600 60  0000 C CNN
	1    1100 6600
	1    0    0    -1  
$EndComp
NoConn ~ 2650 4350
NoConn ~ 2750 4350
$Comp
L nRF51822 U1
U 1 1
P 3200 5400
F 0 "U1" H 3200 5450 60  0000 C CNN
F 1 "nRF51822-QFAA" H 3200 5350 60  0000 C CNN
F 2 "Housings_DFN_QFN:UQFN-48-1EP_6x6mm_Pitch0.4mm" H 3250 5300 60  0001 C CNN
F 3 "" H 3250 5300 60  0000 C CNN
	1    3200 5400
	1    0    0    -1  
$EndComp
$Comp
L R R1
U 1 1
P 1100 7200
F 0 "R1" V 1180 7200 50  0000 C CNN
F 1 "0R" V 1107 7201 50  0000 C CNN
F 2 "Resistors_SMD:R_0402" V 1030 7200 30  0001 C CNN
F 3 "" H 1100 7200 30  0000 C CNN
	1    1100 7200
	0    1    1    0   
$EndComp
Text GLabel 8125 4600 1    60   Input ~ 0
AIN5
Text GLabel 7975 4600 1    60   Input ~ 0
AIN6
$Comp
L C C19
U 1 1
P 1750 3700
F 0 "C19" H 1750 3800 40  0000 L CNN
F 1 "12pF" H 1756 3615 40  0000 L CNN
F 2 "Capacitors_SMD:C_0402" H 1788 3550 30  0001 C CNN
F 3 "" H 1750 3700 60  0000 C CNN
	1    1750 3700
	0    -1   -1   0   
$EndComp
$Comp
L C C18
U 1 1
P 1750 3100
F 0 "C18" H 1750 3200 40  0000 L CNN
F 1 "12pF" H 1756 3015 40  0000 L CNN
F 2 "Capacitors_SMD:C_0402" H 1788 2950 30  0001 C CNN
F 3 "" H 1750 3100 60  0000 C CNN
	1    1750 3100
	0    -1   -1   0   
$EndComp
$Comp
L CRYSTAL X2
U 1 1
P 2200 3400
F 0 "X2" H 2200 3550 60  0000 C CNN
F 1 "32.768kHz" H 2200 3250 60  0000 C CNN
F 2 "timhawes:FC-135" H 2200 3400 60  0001 C CNN
F 3 "" H 2200 3400 60  0000 C CNN
	1    2200 3400
	0    1    1    0   
$EndComp
Wire Wire Line
	1450 3100 1450 3800
Wire Wire Line
	1450 3100 1600 3100
Wire Wire Line
	1450 3700 1600 3700
Connection ~ 1450 3700
Wire Wire Line
	1900 3100 2500 3100
Wire Wire Line
	1900 3700 2400 3700
Wire Wire Line
	2500 3100 2500 4100
Connection ~ 2200 3100
Wire Wire Line
	2400 3700 2400 4200
Connection ~ 2200 3700
Wire Wire Line
	2950 4350 2950 4100
Wire Wire Line
	2950 4100 2500 4100
Wire Wire Line
	2400 4200 2850 4200
Wire Wire Line
	2850 4200 2850 4350
$Comp
L GND #PWR052
U 1 1
P 1450 3800
F 0 "#PWR052" H 1450 3550 60  0001 C CNN
F 1 "GND" H 1450 3650 60  0000 C CNN
F 2 "" H 1450 3800 60  0000 C CNN
F 3 "" H 1450 3800 60  0000 C CNN
	1    1450 3800
	1    0    0    -1  
$EndComp
Wire Wire Line
	1400 2150 1400 2250
Wire Wire Line
	1400 2550 1400 2650
Wire Wire Line
	1850 1000 1850 1100
Wire Wire Line
	1850 1400 1850 1500
Wire Wire Line
	2550 1450 2550 1550
Wire Wire Line
	2550 1050 2550 1150
Wire Wire Line
	4550 1650 4550 1750
Wire Wire Line
	4550 2050 4550 2150
Wire Wire Line
	6700 1500 6700 1600
Wire Wire Line
	8400 900  8400 950 
Wire Wire Line
	8400 1250 8400 1300
Wire Wire Line
	8800 1300 8800 1400
Wire Wire Line
	8800 1700 8800 1850
Connection ~ 8800 1800
Wire Wire Line
	8800 2150 8800 2200
Wire Wire Line
	9750 2400 9700 2400
Wire Wire Line
	10050 2400 10100 2400
Connection ~ 9800 4350
Wire Wire Line
	10150 4350 10200 4350
Wire Wire Line
	7200 3850 7200 3950
Wire Wire Line
	7200 4250 7200 4350
Wire Wire Line
	5950 4750 5950 4800
Wire Wire Line
	5300 4750 5350 4750
Wire Wire Line
	5350 4750 5350 4800
Wire Wire Line
	5350 5100 5350 5150
Wire Wire Line
	5950 5100 5950 5150
Connection ~ 4950 4750
Wire Wire Line
	4950 5950 4950 6000
Wire Wire Line
	4950 6300 4950 6350
Wire Wire Line
	4550 6050 4550 6100
Wire Wire Line
	3750 6450 3850 6450
Wire Wire Line
	4150 6450 4250 6450
Wire Wire Line
	5750 7000 5850 7000
Wire Wire Line
	5750 7150 5850 7150
Wire Wire Line
	850  7200 950  7200
Wire Wire Line
	1250 7200 1350 7200
Wire Wire Line
	1850 6500 1850 6550
Wire Wire Line
	1850 6150 1850 6200
Wire Wire Line
	850  4950 850  5000
Wire Wire Line
	850  5300 850  5350
Wire Wire Line
	1950 4200 1950 4250
Wire Wire Line
	1950 4550 1950 4600
Wire Wire Line
	4000 3800 4000 3850
Wire Wire Line
	4000 4150 4000 4200
Wire Wire Line
	4550 4650 4550 4700
Wire Wire Line
	4550 5050 4550 5000
$Comp
L CONN_01X02 P3
U 1 1
P 6550 4800
F 0 "P3" H 6550 4950 50  0000 C CNN
F 1 "ANT" V 6650 4800 50  0000 C CNN
F 2 "timhawes:ANT-2.4GHz" H 6550 4800 60  0001 C CNN
F 3 "" H 6550 4800 60  0000 C CNN
	1    6550 4800
	1    0    0    1   
$EndComp
$Comp
L GND #PWR053
U 1 1
P 6350 5150
F 0 "#PWR053" H 6350 4900 60  0001 C CNN
F 1 "GND" H 6350 5000 60  0000 C CNN
F 2 "" H 6350 5150 60  0000 C CNN
F 3 "" H 6350 5150 60  0000 C CNN
	1    6350 5150
	1    0    0    -1  
$EndComp
Wire Wire Line
	6350 4850 6350 5150
Wire Wire Line
	1850 1900 1850 1950
Wire Wire Line
	1850 2400 1850 2350
Wire Wire Line
	850  6600 850  6650
Wire Wire Line
	1100 6600 1100 6650
Wire Wire Line
	1350 6650 1350 6700
Text GLabel 2075 5150 0    60   Input ~ 0
AREF0
Wire Wire Line
	2150 5150 2075 5150
Text GLabel 7675 5625 3    60   Input ~ 0
AREF0
Wire Wire Line
	7575 5525 7675 5525
Wire Wire Line
	7675 5525 7675 5625
Text GLabel 7825 4600 1    60   Input ~ 0
AIN7
Wire Wire Line
	7575 4725 7825 4725
Wire Wire Line
	7825 4725 7825 4600
Wire Wire Line
	7575 4625 7700 4625
Wire Wire Line
	7700 4625 7700 3600
Wire Wire Line
	7700 3600 7500 3600
$EndSCHEMATC
